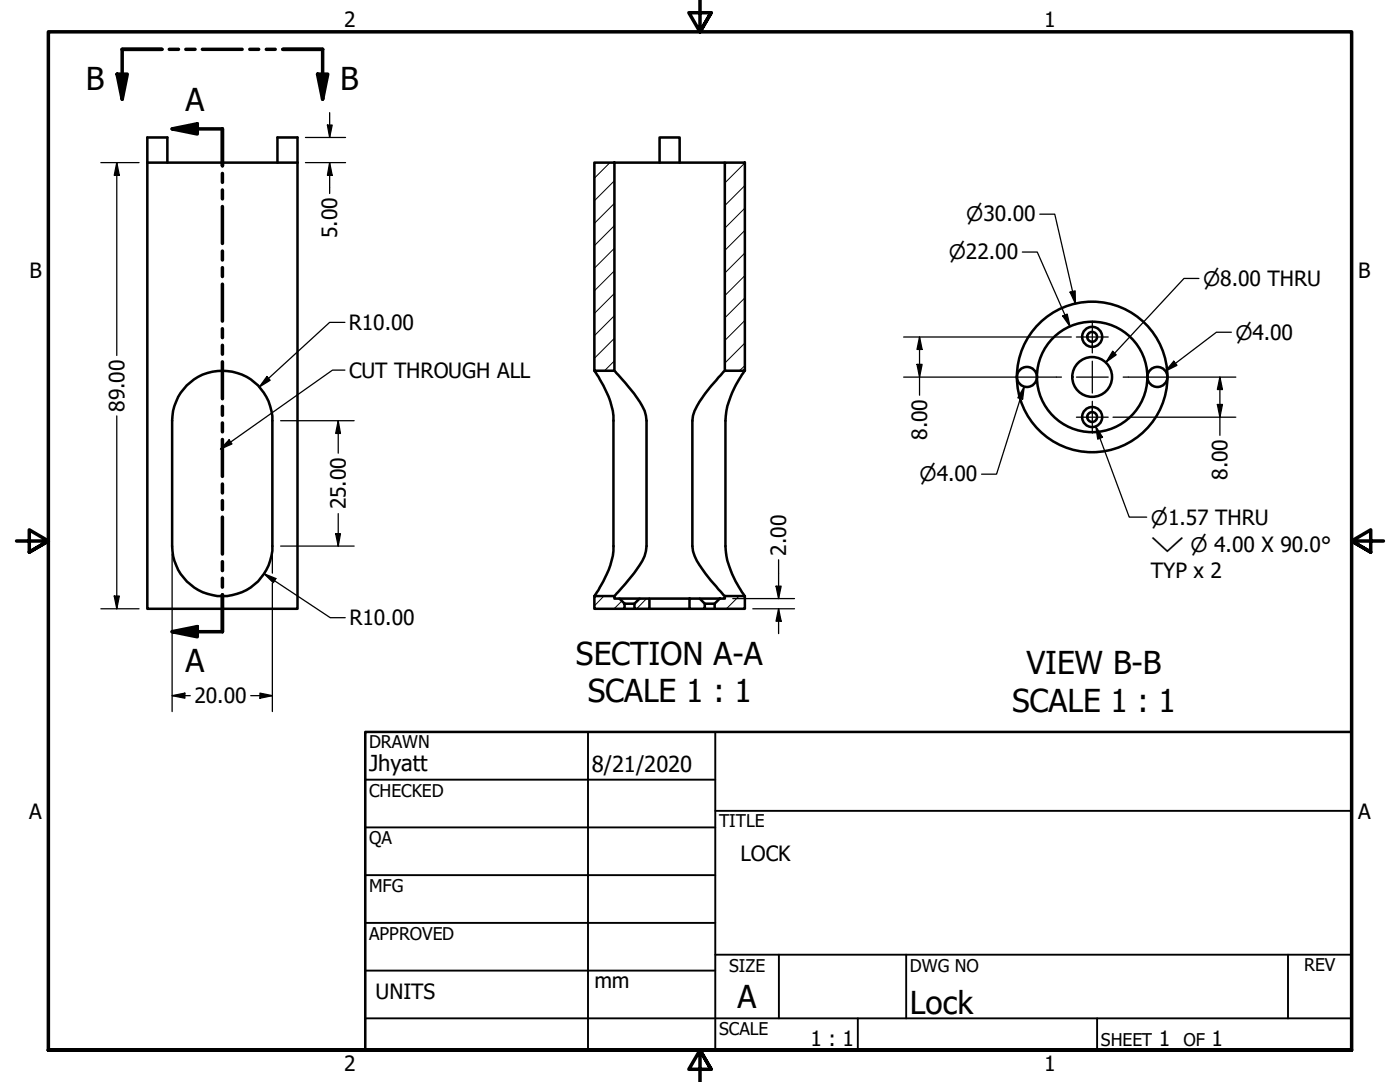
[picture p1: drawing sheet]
<svg xmlns="http://www.w3.org/2000/svg" width="279mm" height="216mm" viewBox="0 0 279 216" stroke-linecap="round" stroke-linejoin="round" font-family="sans-serif">
<!-- layer: Hatch (ANSI) -->
<g fill="none" stroke="#000" stroke-width=".2">
<path d="M121.7 32.4l-3.1 3.2M122.6 36.1l-4 4M148.7 32.5l-4 4M148.7 37l-4 4M122.6 58.5l-4 4M122.6 54l-4 4M122.6 49.5l-4 4M122.6 45l-4 4M122.6 40.6l-4 4M148.7 59.4l-4 4M148.7 55l-4 4M148.7 50.5l-4 4"/>
<path d="M148.7 46l-4 4M148.7 41.5l-4 4M122.6 72l-2 2M122.6 67.5l-4 4M122.6 63l-4 4M148.7 73l-1.1 1M148.7 68.5l-4 4M148.7 63.9l-4 4M120.5 118.9l-1.9 2M124.1 120l-1.5 1.5M129 119.4l-1.9 2.1M138 119.4l-.4 .4"/>
<path d="M147.5 118.9l-2.5 2.6M140.7 121.3l-.2 .2"/>
</g>
<!-- layer: Visible (ANSI) -->
<g fill="none" stroke="#000" stroke-width=".51">
<path d="M29.4 32.4v89.1h30v-89.1M29.4 32.4v-5h4v5M29.4 32.4h30M55.4 32.4v-5h4v5M118.6 32.4h4v41.6h-4zM122.6 32.4h22.1M131.6 32.4v-5h4v5M144.7 32.4h4v41.6h-4zM37.3 76.9a10 10 0 0 1 10.9-2.2 10 10 0 0 1 6.2 9.2v25.1a10 10 0 0 1-10 9.9 10 10 0 0 1-10-9.9v-25.1a10 10 0 0 1 2.9-7zM118.6 74h.1a22.4 22.4 0 0 1 3.7 9v26a17.6 17.6 0 0 1-3.5 9.5l-.3 .4M122.6 74l.5 .5a35.8 35.8 0 0 1 5.6 7.5l.3 1.9v25.1a6.7 6.7 0 0 1-1.3 3.7l-1.1 1.7-4 4.5M144.7 74l-.6 .5a47.1 47.1 0 0 0-5 6.6l-.8 1.8-.1 1v25.1a7.5 7.5 0 0 0 1.4 3.7l2.3 3.1 2.8 3.1"/>
<path d="M148.7 74h-.1a20.1 20.1 0 0 0-3.8 9v26a19.3 19.3 0 0 0 3.8 9.9h.1M206.9 75.2a11 11 0 0 0 11.1 11 11 11 0 0 0 11-11M206.9 75.2a11 11 0 0 1 11.1-11 11 11 0 0 1 11 11M118.6 118.9h4v.5h1l1.1 1.1v1h-6.1zM123.6 119.4h4M127.6 119.4h2v2.1h-3v-1zM129.6 119.4h8M137.6 119.4h2l1.1 1.1v1h-3.1zM139.6 119.4h4M124.7 120.5h1.9M124.7 121.5h1.9M129.6 121.5h8"/>
<path d="M140.7 120.5h1.9M140.7 121.5h1.9M142.6 120.5l1-1.1h1.1v-.5h4v2.6h-6.1z"/>
<circle cx="204.9" cy="75.2" r="2"/>
<circle cx="218" cy="67.2" r=".98"/>
<circle cx="218" cy="67.2" r="2"/>
<circle cx="218" cy="75.2" r="4"/>
<circle cx="218" cy="75.2" r="15"/>
<circle cx="231" cy="75.2" r="2"/>
<circle cx="218" cy="83.2" r=".98"/>
<circle cx="218" cy="83.2" r="2"/>
</g>
<!-- layer: Section Line (ANSI) -->
<g fill="none" stroke="#000" stroke-width=".7">
<path d="M23.4 14.8h2l-1 5zM32.3 9.8h-7.9v10M33.8 9.8h1.8M37.1 9.8h1.8M40.4 9.8h7.9M49.8 9.8h1.8M53.1 9.8h1.8M56.5 9.8h7.9v10M63.4 14.8h2l-1 5zM34.4 25.7l5-1v2zM34.4 25.7h10v7.4M44.4 34.6v1.8"/>
<path d="M44.4 37.9v1.8M44.4 41.2v7.4M44.4 50.1v1.8M44.4 53.4v1.8M44.4 56.7v7.4M44.4 65.6v1.8M44.4 68.9v1.8M44.4 72.2v7.4M44.4 81.1v1.8M44.4 84.4v1.8M44.4 87.7v7.4M44.4 96.6v1.8"/>
<path d="M44.4 99.9v1.8M44.4 103.2v7.4M44.4 112.1v1.8M44.4 115.4v1.8M44.4 118.7v7.3h-10M34.4 126l5-1v2.1z"/>
</g>
<g fill="#000">
<path d="M23.4 14.8h2l-1 5z" fill-rule="evenodd"/>
<path d="M63.4 14.8h2l-1 5z" fill-rule="evenodd"/>
<path d="M34.4 25.7l5-1v2z" fill-rule="evenodd"/>
<path d="M34.4 126l5-1v2.1z" fill-rule="evenodd"/>
</g>
<!-- layer: Border (ANSI) -->
<path d="M139.7 0v6.3l-2.2-3.8h4.4l-2.2 3.8 2.2-3.8M3.3 107.9h6.4l-3.9-2.2v4.5l3.9-2.3-3.9 2.3M276.1 107.9h-6.4l3.9-2.2v4.5l-3.9-2.3 3.9 2.3M9.7 209.5v-203.2h260v203.2h-260h260M141.9 213.4l-2.2-3.9 2.2 3.9h-4.4l2.2-3.9v6.4" fill="none" stroke="#000" stroke-width=".7"/>
<!-- layer: Title (ANSI) -->
<g fill="none" stroke="#000" stroke-width=".38">
<path d="M72.9 155.6h69.8M117.3 146v63.5M142.7 146v63.5M72.9 165.1h69.8M72.9 174.6h69.8M142.7 161.8h127M72.9 184.1h69.8M72.9 193.7h69.8M142.7 190.5h127M155.4 190.5v12.7M180.8 190.5v12.7M257 190.5v12.7"/>
<path d="M72.9 203.2h196.8M171.2 203.2v6.3M218.9 203.2v6.3"/>
</g>
<path d="M72.9 146h196.8v63.5h-196.8z" fill="none" stroke="#000" stroke-width=".51"/>
<!-- layer: Dimension (ANSI) -->
<g fill="none" stroke="#000" stroke-width=".25">
<path d="M20.1 32.4h7.6M23.3 32.4l.5 2.6h-1zM23.3 32.4v38.5M61 32.4h8M61 27.4h8M65.3 25h1l-.5 2.4zM65.8 32.4l.5 2.6h-1zM65.8 22.5v4.9M65.8 32.4v6.2M204 50.3h3l6.6 14.9M207.5 42.7h3l4.1 17.9M213.6 58.3l1-.3v2.6z"/>
<path d="M239.3 55.6h-3l-15.6 16.7M53.3 75.1l.6 .8-2.1 1.3zM68.8 64.3h-3l-14 12.9M180.3 75.2h30.5M180.3 67.2h33.5M183 72.7h1l-.5 2.5zM183.5 67.2l.5 2.5h-1zM183.5 67.2v11.7M204.4 77.2l-.3 2.4-1-.2zM204.4 77.2l-5.5 17.4h-3M212.1 63.1l.9-.4 .6 2.5zM222.1 70.1l.7 .7-2.1 1.5z"/>
<path d="M225.2 75.2h21.4M234.3 72.1l.6 .8-2.3 1.1zM243.5 75.2l.5 2.5h-1zM243.5 75.2v11.7M245.7 66.3h-2.9l-10.2 7.7M23.3 83v38.5M56 83.9h14.7M67.5 83.9l.4 2.6h-.9zM67.5 83.9v6.5M222.1 83.2h24.5M243 80.7h1l-.5 2.5zM22.8 118.9h1l-.5 2.6z"/>
<path d="M34.4 110.6v31.4M52.7 114.5l2.4 .9-.6 .9zM52.7 114.5l13.2 8.8h3M54.4 110.6v3.8M54.4 116.3v25.7M56 109h14.7M67 106.5h.9l-.4 2.5zM67.5 102.5v6.5M146.2 119.4h12.4M154.9 117h1l-.5 2.4zM155.4 111.7v7.7M20.1 121.5h7.6"/>
<path d="M34.4 138.8l2.5-.5v1zM34.4 138.8h3.6M50 138.8h4.4M51.9 138.3l2.5 .5-2.5 .5zM150.2 121.5h8.4M155.4 121.5l.5 2.5h-1zM155.4 121.5v4.9"/>
</g>
<g fill="#000">
<path d="M23.3 32.4l.5 2.6h-1z" fill-rule="evenodd"/>
<path d="M65.3 25h1l-.5 2.4z" fill-rule="evenodd"/>
<path d="M65.8 32.4l.5 2.6h-1z" fill-rule="evenodd"/>
<path d="M213.6 58.3l1-.3v2.6z" fill-rule="evenodd"/>
<path d="M53.3 75.1l.6 .8-2.1 1.3z" fill-rule="evenodd"/>
<path d="M183 72.7h1l-.5 2.5z" fill-rule="evenodd"/>
<path d="M183.5 67.2l.5 2.5h-1z" fill-rule="evenodd"/>
<path d="M204.4 77.2l-.3 2.4-1-.2z" fill-rule="evenodd"/>
<path d="M212.1 63.1l.9-.4 .6 2.5z" fill-rule="evenodd"/>
<path d="M222.1 70.1l.7 .7-2.1 1.5z" fill-rule="evenodd"/>
<path d="M234.3 72.1l.6 .8-2.3 1.1z" fill-rule="evenodd"/>
<path d="M243.5 75.2l.5 2.5h-1z" fill-rule="evenodd"/>
<path d="M67.5 83.9l.4 2.6h-.9z" fill-rule="evenodd"/>
<path d="M243 80.7h1l-.5 2.5z" fill-rule="evenodd"/>
<path d="M22.8 118.9h1l-.5 2.6z" fill-rule="evenodd"/>
<path d="M52.7 114.5l2.4 .9-.6 .9z" fill-rule="evenodd"/>
<path d="M67 106.5h.9l-.4 2.5z" fill-rule="evenodd"/>
<path d="M154.9 117h1l-.5 2.4z" fill-rule="evenodd"/>
<path d="M34.4 138.8l2.5-.5v1z" fill-rule="evenodd"/>
<path d="M51.9 138.3l2.5 .5-2.5 .5z" fill-rule="evenodd"/>
<path d="M155.4 121.5l.5 2.5h-1z" fill-rule="evenodd"/>
</g>
<!-- layer: Symbol (ANSI) -->
<path d="M68.8 73.9h-2.4l-22.4 15.7M45.7 87.8l.6 .8-2.3 1zM218.7 85.1l1.3 2.1-.9 .4zM218.7 85.1l6.7 18.1h3.5" fill="none" stroke="#000" stroke-width=".25"/>
<g fill="#000">
<path d="M45.7 87.8l.6 .8-2.3 1z" fill-rule="evenodd"/>
<path d="M218.7 85.1l1.3 2.1-.9 .4z" fill-rule="evenodd"/>
</g>
<!-- layer: Center Mark (ANSI) -->
<path d="M210.8 75.2h1M214.8 67.2h6.4M214.8 75.2h6.4M218 64.1v6.3M218 68.1v.9M218 72.1v6.3M224.2 75.2h1M214.8 83.2h6.4M218 80.1v6.3M218 81.4v1" fill="none" stroke="#000" stroke-width=".25"/>
<g font-size="6.3">
<text x="17.1" y="17.9">B</text>
<text x="67.9" y="17.9">B</text>
<text x="37" y="22.2">A</text>
<text x="37" y="134.1">A</text>
<text x="114.9" y="132.7">SECTION A-A</text>
<text x="204.9" y="134.6">VIEW B-B</text>
<text x="117.3" y="140.1">SCALE 1 : 1</text>
<text x="202" y="142">SCALE 1 : 1</text>
<text x="147.2" y="201">A</text>
<text x="181.6" y="202.3">Lock</text>
</g>
<g font-size="4.4">
<text x="73.7" y="153.9">Jhyatt</text>
<text x="118.1" y="154.1">8/21/2020</text>
</g>
<g font-size="4.2">
<text x="68.7" y="5.3">2</text>
<text x="208.4" y="5.3">1</text>
<text x="67.3" y="47.5" transform="rotate(-90 67.3 47.5)">5.00</text>
<text x="5.9" y="55.5">B</text>
<text x="271.1" y="55.5">B</text>
<text x="69.6" y="65.8">R10.00</text>
<text x="69.7" y="75.4">CUT THROUGH ALL</text>
<text x="24.8" y="82.2" transform="rotate(-90 24.8 82.2)">89.00</text>
<text x="185" y="87.8" transform="rotate(-90 185 87.8)">8.00</text>
<text x="245" y="95.8" transform="rotate(-90 245 95.8)">8.00</text>
<text x="69" y="101.7" transform="rotate(-90 69 101.7)">25.00</text>
<text x="156.9" y="110.9" transform="rotate(-90 156.9 110.9)">2.00</text>
<text x="229.7" y="115.4">TYP x 2</text>
<text x="69.7" y="124.8">R10.00</text>
<text x="38.8" y="140.3">20.00</text>
<text x="5.8" y="163.4">A</text>
<text x="271" y="163.4">A</text>
<text x="147.8" y="171.8">LOCK</text>
<text x="118.6" y="197.1">mm</text>
<text x="74.9" y="199.3">UNITS</text>
<text x="161.7" y="208.8">1 : 1</text>
<text x="231.3" y="208.7">1</text>
<text x="241.8" y="208.7">1</text>
<text x="68.7" y="213.6">2</text>
<text x="208.4" y="213.6">1</text>
</g>
<g font-size="4">
<text x="192.8" y="44.2">⌀30.00</text>
<text x="189.4" y="51.8">⌀22.00</text>
<text x="240.1" y="57">⌀8.00 THRU</text>
<text x="246.6" y="67.8">⌀4.00</text>
<text x="183.5" y="96.1">⌀4.00</text>
<text x="229.7" y="104.7">⌀1.57 THRU</text>
<text x="229.7" y="110">⌵ ⌀ 4.00 X 90.0°</text>
</g>
<g font-size="3.5">
<text x="73.7" y="149.4">DRAWN</text>
<text x="73.7" y="158.9">CHECKED</text>
<text x="143.5" y="165.1">TITLE</text>
<text x="73.7" y="168.5">QA</text>
<text x="73.7" y="178">MFG</text>
<text x="73.7" y="187.5">APPROVED</text>
<text x="145.5" y="193.9">SIZE</text>
<text x="181.6" y="193.9">DWG NO</text>
<text x="260.3" y="193.8">REV</text>
<text x="143.5" y="206.6">SCALE</text>
<text x="219.7" y="208.7">SHEET</text>
<text x="236.2" y="208.7">OF</text>
</g>
</svg>
